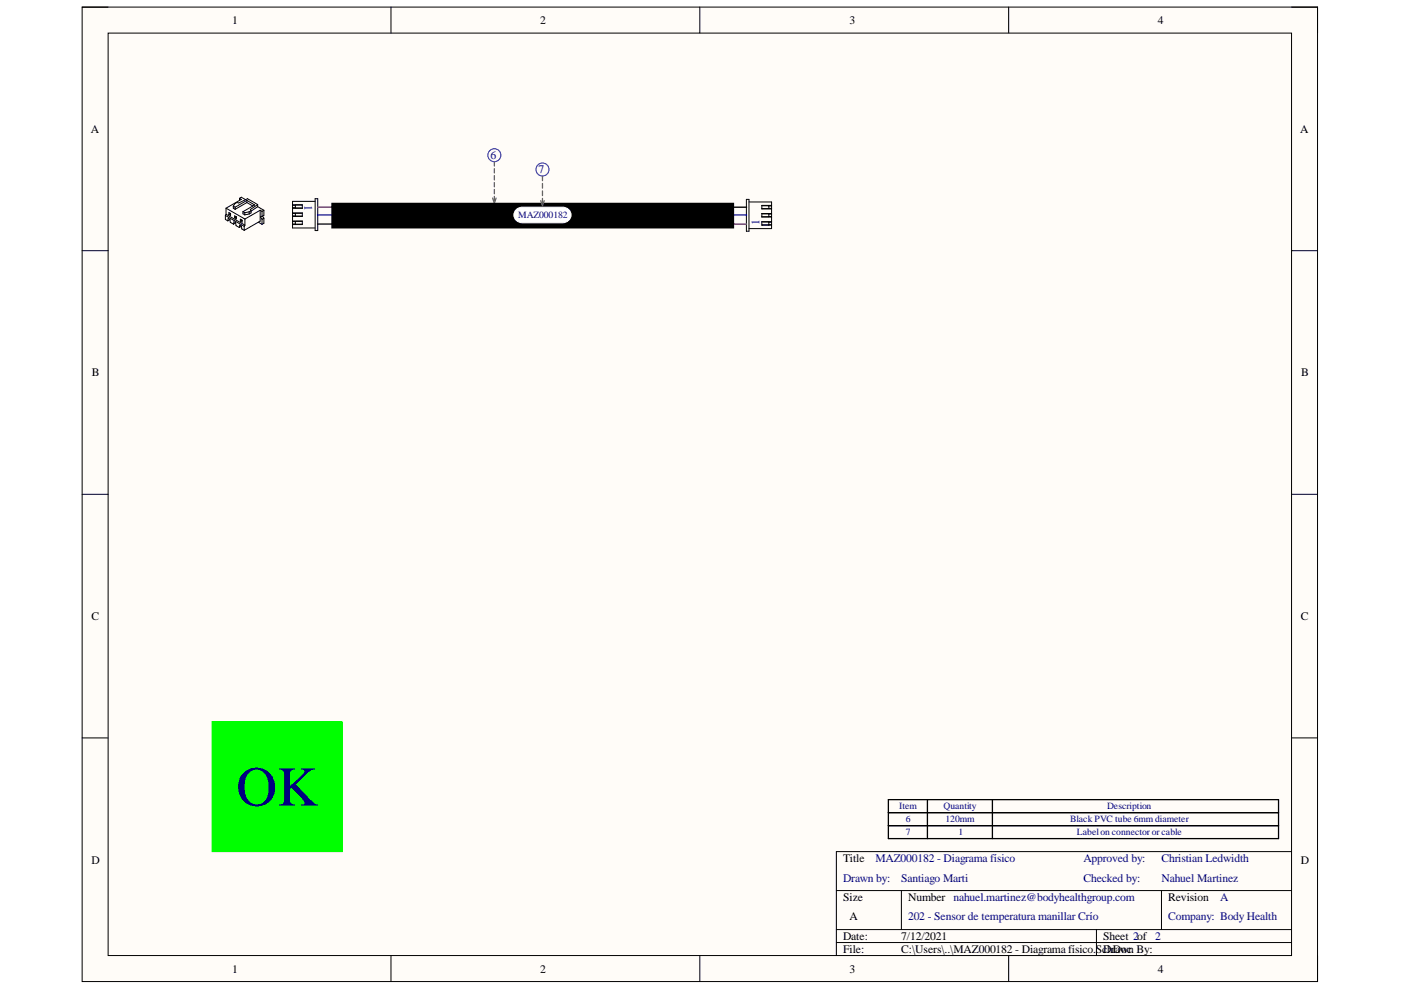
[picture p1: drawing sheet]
<svg xmlns="http://www.w3.org/2000/svg" width="297mm" height="210mm" viewBox="0 0 297 210" stroke-linecap="round" stroke-linejoin="round" font-family="sans-serif">
<path d="M17.4 1.5h261.9v206.6h-261.9z" fill-rule="evenodd" fill="#fffcf8"/>
<path d="M17.4 1.5h261.9v206.6h-261.9z" fill="none" stroke="#000" stroke-width=".21"/>
<path d="M22.9 7h250.9v195.6h-250.9z" fill-rule="evenodd" fill="#fffcf8"/>
<g fill="none" stroke="#000" stroke-width=".21">
<path d="M17.4 1.5h5.5M22.9 7h250.9v195.6h-250.9zM82.9 1.5v5.5M148.4 1.5v5.5M213.9 1.5v5.5M273.8 1.5h5.5v5.5M17.4 53.2h5.5M273.8 53.2h5.5M17.4 104.8h5.5M273.8 104.8h5.5M17.4 156.5h5.5M273.8 156.5h5.5"/>
<path d="M177.3 188.8h96.5M177.3 197.1h96.5M177.3 199.8h96.5M191.1 188.8v8.3M232.5 197.1v5.5M246.3 188.8v8.3M273.8 180.6h-96.5v22M82.9 202.6v5.5M148.4 202.6v5.5M213.9 202.6v5.5M279.3 202.6v5.5"/>
</g>
<path d="M158.3 43.9h-24v3.6h-67M188.4 169.5h82.7v8.3h-82.7zM188.4 172.3h82.7M188.4 175.1h82.7M196.6 169.5v8.3M210.4 169.5v8.3" fill="none" stroke="#000" stroke-width=".27"/>
<circle cx="104.8" cy="32.9" r="1.38" fill="none" stroke="#00f" stroke-width=".21"/>
<path d="M104.8 34.3v.9M104.8 35.8v.9M104.8 37.2v.9M104.8 38.7v.9M104.4 42l.4 1.1 .4-1.1M104.8 40.2v.9M104.8 41.6v1" fill="none" stroke="#646464" stroke-width=".27"/>
<path d="M45 153h27.6v27.6h-27.6z" fill-rule="evenodd" fill="#0f0"/>
<path d="M45 153h27.6v27.6h-27.6z" fill="none" stroke="#0f0" stroke-width=".21"/>
<g fill="none" stroke="#000" stroke-width=".21">
<path d="M47.8 45.7l4 2.3M47.8 45.7v.8l.5 .3M47.9 44.1l4 2.3M47.9 44.1v1.3M47.9 45.4l4 2.3M47.9 45.4l-.1 .3M48.3 46.8l.1-.5 .3 .2 .1 .6 .7 .4M48.5 45.1l.4 .2v.4l-.4-.2zM48.8 46.6l-.5 .2M48.8 45.3l-.3 .2M48.8 45.3l.1 .1M48.8 45.2v.1"/>
<path d="M49.5 43.7v.5l.4 .2M49.5 43.7l.4 .2M49.5 47.5l.1-.5 .4 .2v.6l.7 .4M49.7 45.8l.4 .2v.4l-.4-.2zM49.9 43.9v.5M50 47.3l-.5 .2M50 46l.1 .1M50 46l-.3 .2M50 45.9v.1M50.7 48.2l.1-.5 .4 .2 .1 .6 .5 .3M50.8 42l.4 .3-3.3 1.8M50.8 42l.4-.2 .9 .5"/>
<path d="M50.8 42v.5M51 46.5l.3 .2v.4l-.3-.2zM51.2 48l-.5 .2M51.2 46.7l-.2 .2M51.2 46.7l.1 .1M51.2 46.6v.1M51.5 44.9v.4l.4 .3M51.5 44.9l.4 .2M51.8 48v.8M51.9 45.1v.5M51.9 47.7l-.1 .3M51.9 46.4v1.3"/>
<path d="M52.3 42.9l-2.4 1.5M52.3 42.9l1.3 .8M52.3 42.5l1.7 1-2.5 1.4M52.3 42.5l-2.4 1.4M52.3 42.5v.4M52.8 45.4l-.9 .2M52.8 44.9l-.9 .2M52.8 44.9v.5M53.2 44.7v.4l-.4 .3M53.2 44.7l-.4 .2M54.6 43.8l-1.4 1M54.6 43.8l1.3 .8"/>
<path d="M54.6 43.4l-2.1-1.3-1.9 .9-.4-.1-.4 .3-.3 .5M54.6 43.4l-1.5 1 .1 .3M54.6 43.4v.4M54.8 47.1l.8 .5M55.2 44.6l.4 .2M55.2 44.6l-3.3 1.8M55.2 44.6v2.3l-3.4 1.9M55.6 44.8v1.1M55.6 46.5v1.1M55.6 45.9l-.4 .1 .4 .5M55.7 45.8l.2 .5M55.9 44.6l-.3 .2"/>
<path d="M55.9 44.6v1.1l-.3 .2M55.9 46.3v1l-.3 .3M55.9 46.3l-.3 .2M62 45.1h2.1v.8h-2.1M62 43.4h2.1v.8h-2.1M62 46.9h2.1v.7h-2.1M62 47.5h.6M62 44h.6M62 45.8h.6M62 45.3h.6M62.6 43.5v.6h1.5M62.6 46.9v.6h1.5"/>
<path d="M64.1 45.2h-1.5v.6h1.5M64.1 46.9l-2.1 .1M64.1 43.5h-2.1M66.8 42.1h.6v6.8h-.6zM66.8 42.7h-4.8v5.6h4.8M70.3 43.1h85.2v5.2h-85.2zM158.2 42.3h.6v6.7h-.6zM158.8 42.8h4.8v5.7h-4.8M161.5 43.6h1.5v.6M161.5 47.1h1.5v.6M161.5 45.4h2.1M163 45.9h.6"/>
<path d="M163 43.7h.6M163 45.4v.5h-1.5M163 47.1h.6M163.6 45.3h-2.1v.7h2.1M163.6 47h-2.1v.7h2.1M163.6 43.5h-2.1v.8h2.1M163.6 44.2h-2.1M163.6 47.6l-2.1 .1"/>
</g>
<path d="M67.3 43.9h67v3.6h24" fill="none" stroke="#f00" stroke-width=".27"/>
<path d="M67.3 45.6h91" fill="none" stroke="#00f" stroke-width=".27"/>
<path d="M70.3 43.1h85.2v5.2h-85.2z" fill-rule="evenodd" fill="#000"/>
<path d="M109.5 44.4l.8-.4 .5-.1h8.5a1.66 1.66 0 0 1 1.8 1.7 1.66 1.66 0 0 1-1.8 1.6h-8.5a1.65 1.65 0 0 1-1.7-.9 1.65 1.65 0 0 1 .4-1.9z" fill="#fff"/>
<path d="M109.5 44.4l.8-.4 .5-.1h8.5a1.66 1.66 0 0 1 1.8 1.7 1.66 1.66 0 0 1-1.8 1.6h-8.5a1.65 1.65 0 0 1-1.7-.9 1.65 1.65 0 0 1 .4-1.9z" fill="none" stroke="#fff" stroke-width=".21"/>
<circle cx="115" cy="35.9" r="1.38" fill="none" stroke="#00f" stroke-width=".21"/>
<path d="M115 37.3v1M115 38.9v1M114.6 42.6l.4 1.1 .4-1.1M115 40.5v1M115 42.1v1" fill="none" stroke="#646464" stroke-width=".27"/>
<text font-size="11.9" fill="#000080" x="50.1" y="170.8">OK</text>
<g font-size="2.5">
<text x="49.2" y="5.1">1</text>
<text x="114.5" y="5.1">2</text>
<text x="180.1" y="5.1">3</text>
<text x="245.5" y="5.1">4</text>
<text x="19.3" y="28.1">A</text>
<text x="275.7" y="28.1">A</text>
<text x="19.5" y="79.8">B</text>
<text x="275.9" y="79.8">B</text>
<text x="19.4" y="131.5">C</text>
<text x="275.8" y="131.5">C</text>
<text x="19.4" y="183.1">D</text>
<text x="178.7" y="182.8">Title</text>
<text x="275.8" y="183.1">D</text>
<text x="178.7" y="191">Size</text>
<text x="192.5" y="191">Number nahuel.martinez@bodyhealthgroup.com</text>
<text x="247.7" y="191">Revision</text>
<text x="180.1" y="195.2">A</text>
<text x="178.7" y="199.3">Date:</text>
<text x="178.7" y="202.1">File:</text>
<text x="191.1" y="199.3">7/12/2021</text>
<text x="191.1" y="202.1">C:\Users\..\MAZ000182 - Diagrama físico.ScDrawn By:</text>
<text x="233.9" y="199.3">Sheet 2of 2</text>
<text x="234.8" y="202.1">hDoc</text>
<text x="49.2" y="206.2">1</text>
<text x="114.5" y="206.2">2</text>
<text x="180.1" y="206.2">3</text>
<text x="245.5" y="206.2">4</text>
</g>
<g font-size="2.5" fill="#000080">
<text x="104" y="33.7">6</text>
<text x="114.2" y="36.8">7</text>
<text x="64.5" y="43.4" transform="rotate(90 64.5 43.4)">1</text>
<text x="161.1" y="47.7" transform="rotate(-90 161.1 47.7)">1</text>
<text x="185.6" y="182.8">MAZ000182 - Diagrama físico</text>
<text x="229.8" y="182.8">Approved by:</text>
<text x="246.2" y="182.8">Christian Ledwidth</text>
<text x="178.7" y="187">Drawn by:</text>
<text x="191.1" y="187">Santiago Marti</text>
<text x="229.8" y="187">Checked by:</text>
<text x="246.2" y="187">Nahuel Martinez</text>
<text x="258.7" y="191">A</text>
<text x="192.5" y="195.2">202 - Sensor de temperatura manillar Crío</text>
<text x="247.7" y="195.2">Company: Body Health</text>
</g>
<g font-size="2" fill="#000080">
<text x="109.9" y="46.2">MAZ000182</text>
<text x="190.7" y="171.6">Item</text>
<text x="200.1" y="171.6">Quantity</text>
<text x="234.7" y="171.6">Description</text>
<text x="192" y="177.1">7</text>
<text x="192" y="174.4">6</text>
<text x="200.5" y="174.4">120mm</text>
<text x="203.2" y="177.1">1</text>
<text x="226.9" y="174.4">Black PVC tube 6mm diameter</text>
<text x="228.3" y="177.1">Labelon connector or cable</text>
</g>
</svg>
